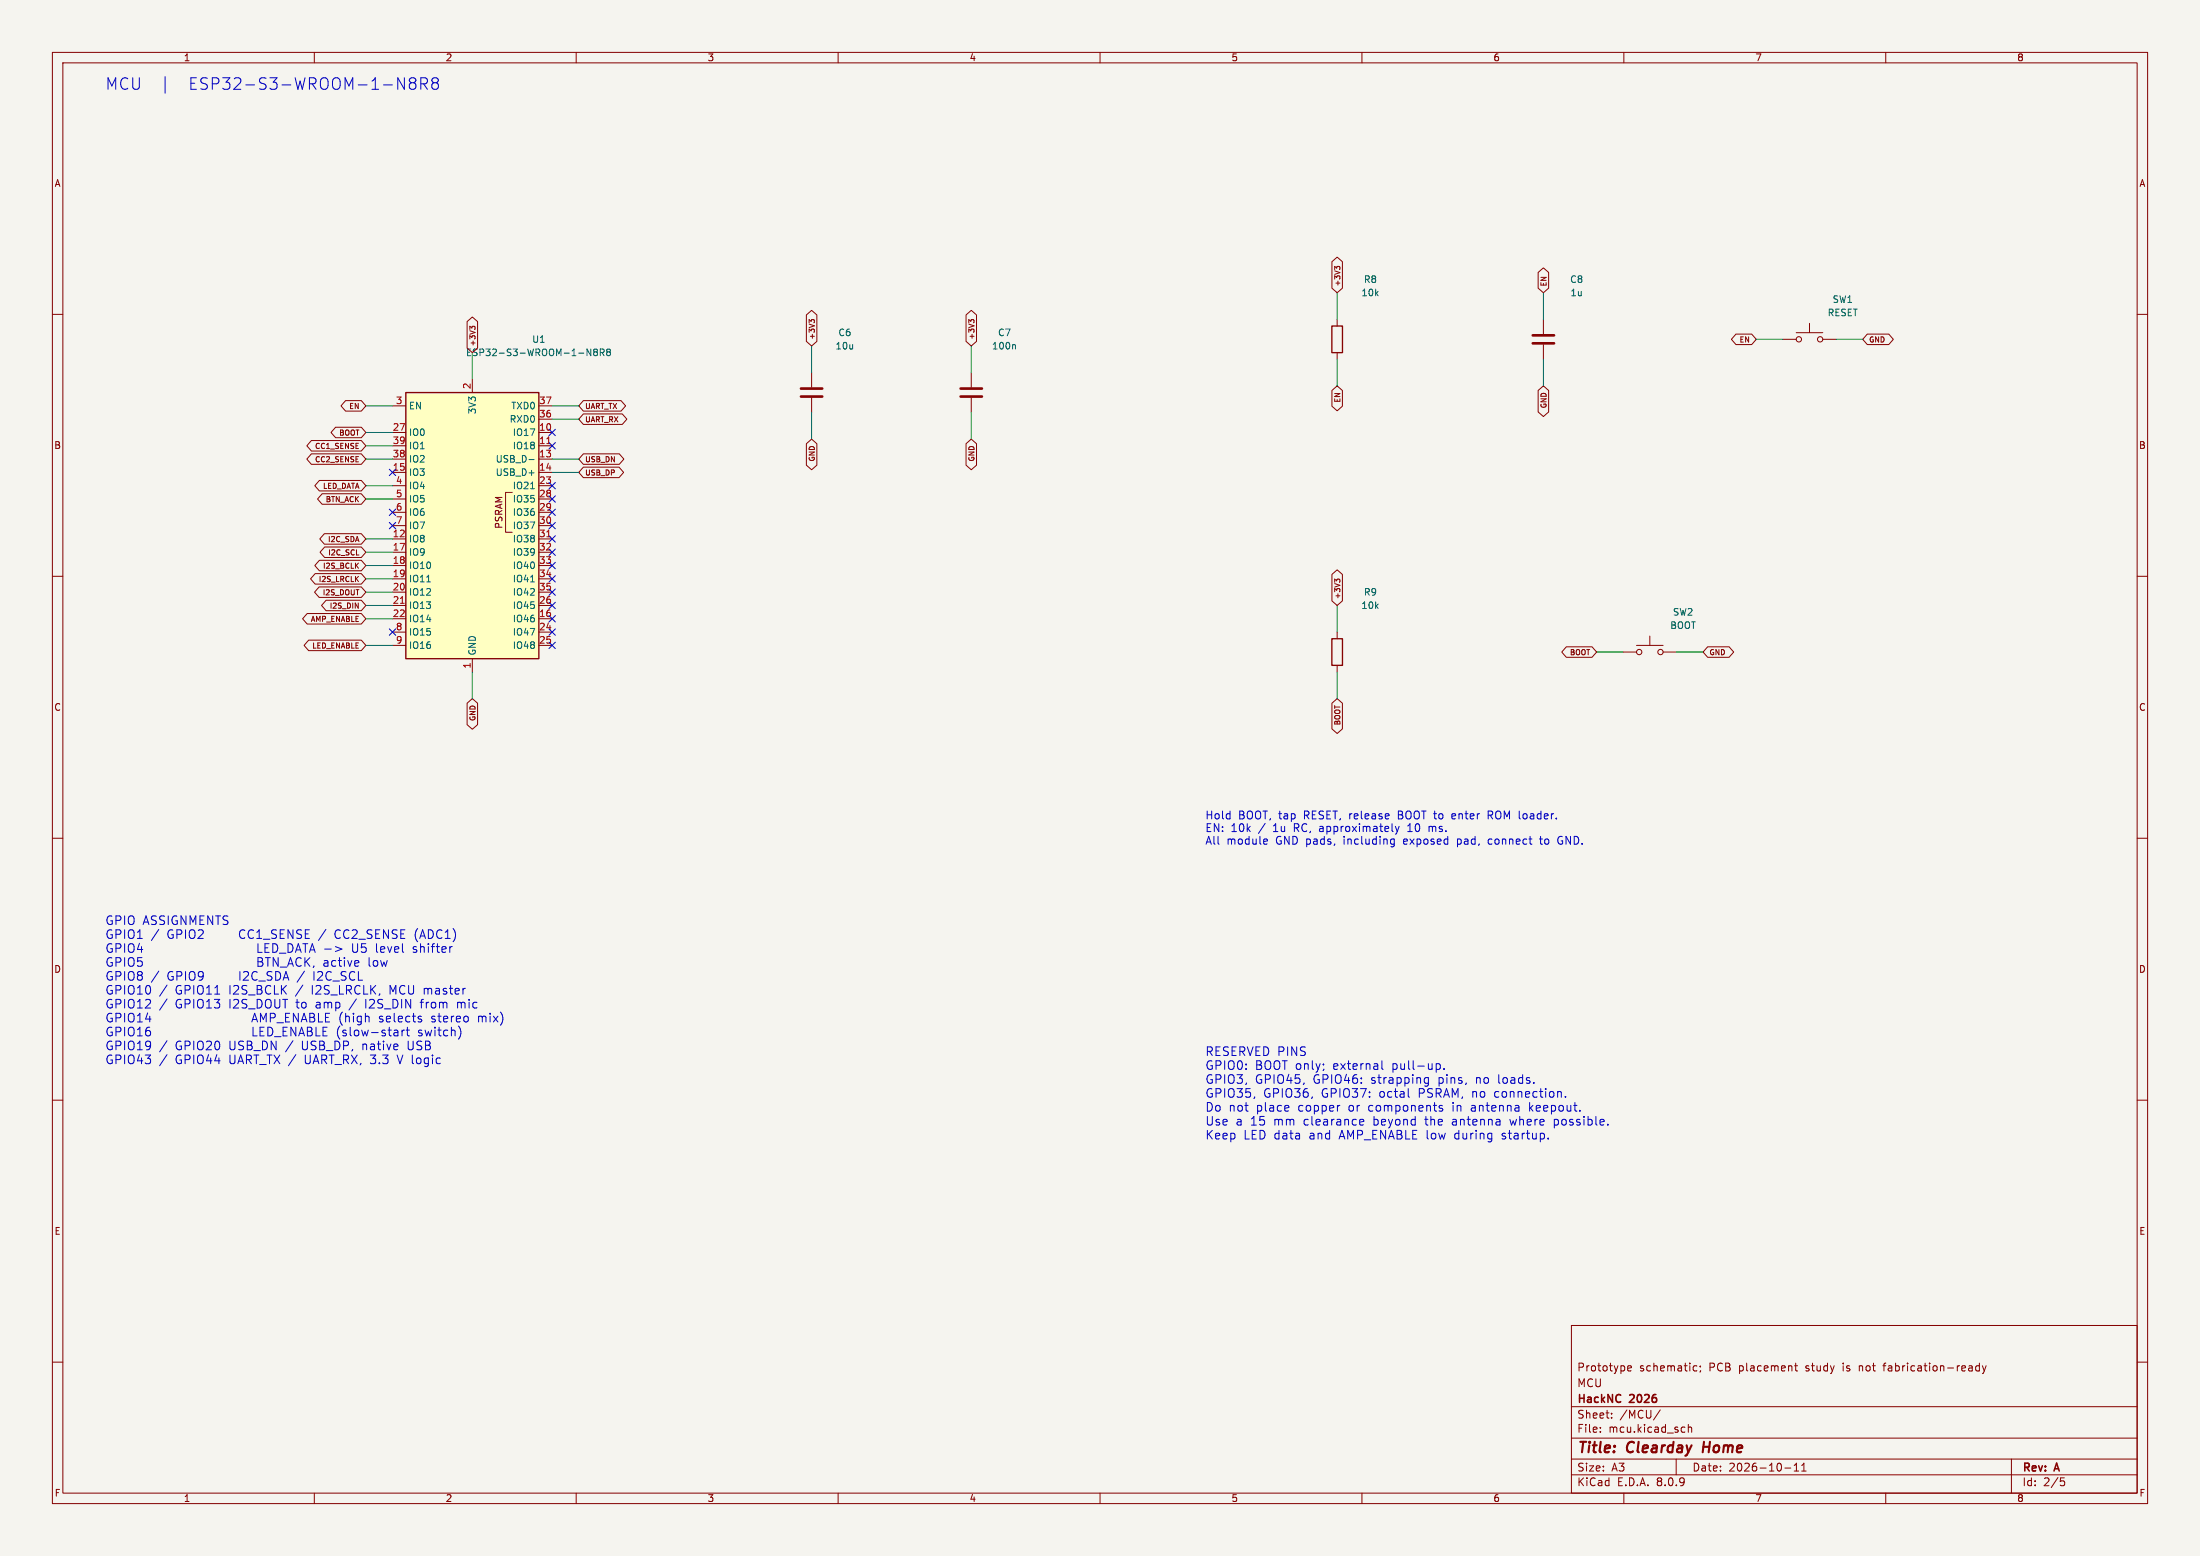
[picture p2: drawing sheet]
(kicad_sch (version 20231120) (generator "eeschema") (paper "A3")
    (title_block (title "Clearday Home") (date "2026-10-11") (rev "A")
    (company "HackNC 2026") (comment 1 "MCU") (comment 2 "Prototype schematic; PCB placement study is not fabrication-ready"))
    (lib_symbols (symbol "RF_Module:ESP32-S3-WROOM-1" (exclude_from_sim no) (in_bom yes) (on_board yes) (property "Reference" "U" (at -12.7 26.67 0) (effects (font (size 1.27 1.27)))) (property "Value" "ESP32-S3-WROOM-1" (at 12.7 26.67 0) (effects (font (size 1.27 1.27)))) (property "Footprint" "RF_Module:ESP32-S3-WROOM-1" (at 0 2.54 0) (effects (font (size 1.27 1.27)) (hide yes))) (property "Datasheet" "https://www.espressif.com/sites/default/files/documentation/esp32-s3-wroom-1_wroom-1u_datasheet_en.pdf" (at 0 0 0) (effects (font (size 1.27 1.27)) (hide yes))) (property "Description" "RF Module, ESP32-S3 SoC, Wi-Fi 802.11b/g/n, Bluetooth, BLE, 32-bit, 3.3V, onboard antenna, SMD" (at 0 0 0) (effects (font (size 1.27 1.27)) (hide yes))) (property "ki_keywords" "RF Radio BT ESP ESP32-S3 Espressif onboard PCB antenna" (at 0 0 0) (effects (font (size 1.27 1.27)) (hide yes))) (property "ki_fp_filters" "ESP32?S3?WROOM?1*" (at 0 0 0) (effects (font (size 1.27 1.27)) (hide yes))) (symbol "ESP32-S3-WROOM-1_0_0" (rectangle (start -12.7 25.4) (end 12.7 -25.4) (stroke (width 0.254) (type default)) (fill (type background))) (text "PSRAM" (at 5.08 2.54 900) (effects (font (size 1.27 1.27))))) (symbol "ESP32-S3-WROOM-1_0_1" (polyline (pts (xy 7.62 -1.27) (xy 6.35 -1.27) (xy 6.35 6.35) (xy 7.62 6.35)) (stroke (width 0) (type default)) (fill (type none)))) (symbol "ESP32-S3-WROOM-1_1_1" (pin power_in line (at 0 -27.94 90) (length 2.54) (name "GND" (effects (font (size 1.27 1.27)))) (number "1" (effects (font (size 1.27 1.27))))) (pin bidirectional line (at 15.24 17.78 180) (length 2.54) (name "IO17" (effects (font (size 1.27 1.27)))) (number "10" (effects (font (size 1.27 1.27))))) (pin bidirectional line (at 15.24 15.24 180) (length 2.54) (name "IO18" (effects (font (size 1.27 1.27)))) (number "11" (effects (font (size 1.27 1.27))))) (pin bidirectional line (at -15.24 -2.54 0) (length 2.54) (name "IO8" (effects (font (size 1.27 1.27)))) (number "12" (effects (font (size 1.27 1.27))))) (pin bidirectional line (at 15.24 12.7 180) (length 2.54) (name "USB_D-" (effects (font (size 1.27 1.27)))) (number "13" (effects (font (size 1.27 1.27)))) (alternate IO19 bidirectional line)) (pin bidirectional line (at 15.24 10.16 180) (length 2.54) (name "USB_D+" (effects (font (size 1.27 1.27)))) (number "14" (effects (font (size 1.27 1.27)))) (alternate IO20 bidirectional line)) (pin bidirectional line (at -15.24 10.16 0) (length 2.54) (name "IO3" (effects (font (size 1.27 1.27)))) (number "15" (effects (font (size 1.27 1.27))))) (pin bidirectional line (at 15.24 -17.78 180) (length 2.54) (name "IO46" (effects (font (size 1.27 1.27)))) (number "16" (effects (font (size 1.27 1.27))))) (pin bidirectional line (at -15.24 -5.08 0) (length 2.54) (name "IO9" (effects (font (size 1.27 1.27)))) (number "17" (effects (font (size 1.27 1.27))))) (pin bidirectional line (at -15.24 -7.62 0) (length 2.54) (name "IO10" (effects (font (size 1.27 1.27)))) (number "18" (effects (font (size 1.27 1.27))))) (pin bidirectional line (at -15.24 -10.16 0) (length 2.54) (name "IO11" (effects (font (size 1.27 1.27)))) (number "19" (effects (font (size 1.27 1.27))))) (pin power_in line (at 0 27.94 270) (length 2.54) (name "3V3" (effects (font (size 1.27 1.27)))) (number "2" (effects (font (size 1.27 1.27))))) (pin bidirectional line (at -15.24 -12.7 0) (length 2.54) (name "IO12" (effects (font (size 1.27 1.27)))) (number "20" (effects (font (size 1.27 1.27))))) (pin bidirectional line (at -15.24 -15.24 0) (length 2.54) (name "IO13" (effects (font (size 1.27 1.27)))) (number "21" (effects (font (size 1.27 1.27))))) (pin bidirectional line (at -15.24 -17.78 0) (length 2.54) (name "IO14" (effects (font (size 1.27 1.27)))) (number "22" (effects (font (size 1.27 1.27))))) (pin bidirectional line (at 15.24 7.62 180) (length 2.54) (name "IO21" (effects (font (size 1.27 1.27)))) (number "23" (effects (font (size 1.27 1.27))))) (pin bidirectional line (at 15.24 -20.32 180) (length 2.54) (name "IO47" (effects (font (size 1.27 1.27)))) (number "24" (effects (font (size 1.27 1.27))))) (pin bidirectional line (at 15.24 -22.86 180) (length 2.54) (name "IO48" (effects (font (size 1.27 1.27)))) (number "25" (effects (font (size 1.27 1.27))))) (pin bidirectional line (at 15.24 -15.24 180) (length 2.54) (name "IO45" (effects (font (size 1.27 1.27)))) (number "26" (effects (font (size 1.27 1.27))))) (pin bidirectional line (at -15.24 17.78 0) (length 2.54) (name "IO0" (effects (font (size 1.27 1.27)))) (number "27" (effects (font (size 1.27 1.27))))) (pin bidirectional line (at 15.24 5.08 180) (length 2.54) (name "IO35" (effects (font (size 1.27 1.27)))) (number "28" (effects (font (size 1.27 1.27))))) (pin bidirectional line (at 15.24 2.54 180) (length 2.54) (name "IO36" (effects (font (size 1.27 1.27)))) (number "29" (effects (font (size 1.27 1.27))))) (pin input line (at -15.24 22.86 0) (length 2.54) (name "EN" (effects (font (size 1.27 1.27)))) (number "3" (effects (font (size 1.27 1.27))))) (pin bidirectional line (at 15.24 0 180) (length 2.54) (name "IO37" (effects (font (size 1.27 1.27)))) (number "30" (effects (font (size 1.27 1.27))))) (pin bidirectional line (at 15.24 -2.54 180) (length 2.54) (name "IO38" (effects (font (size 1.27 1.27)))) (number "31" (effects (font (size 1.27 1.27))))) (pin bidirectional line (at 15.24 -5.08 180) (length 2.54) (name "IO39" (effects (font (size 1.27 1.27)))) (number "32" (effects (font (size 1.27 1.27))))) (pin bidirectional line (at 15.24 -7.62 180) (length 2.54) (name "IO40" (effects (font (size 1.27 1.27)))) (number "33" (effects (font (size 1.27 1.27))))) (pin bidirectional line (at 15.24 -10.16 180) (length 2.54) (name "IO41" (effects (font (size 1.27 1.27)))) (number "34" (effects (font (size 1.27 1.27))))) (pin bidirectional line (at 15.24 -12.7 180) (length 2.54) (name "IO42" (effects (font (size 1.27 1.27)))) (number "35" (effects (font (size 1.27 1.27))))) (pin bidirectional line (at 15.24 20.32 180) (length 2.54) (name "RXD0" (effects (font (size 1.27 1.27)))) (number "36" (effects (font (size 1.27 1.27))))) (pin bidirectional line (at 15.24 22.86 180) (length 2.54) (name "TXD0" (effects (font (size 1.27 1.27)))) (number "37" (effects (font (size 1.27 1.27))))) (pin bidirectional line (at -15.24 12.7 0) (length 2.54) (name "IO2" (effects (font (size 1.27 1.27)))) (number "38" (effects (font (size 1.27 1.27))))) (pin bidirectional line (at -15.24 15.24 0) (length 2.54) (name "IO1" (effects (font (size 1.27 1.27)))) (number "39" (effects (font (size 1.27 1.27))))) (pin bidirectional line (at -15.24 7.62 0) (length 2.54) (name "IO4" (effects (font (size 1.27 1.27)))) (number "4" (effects (font (size 1.27 1.27))))) (pin passive line (at 0 -27.94 90) (length 2.54) hide (name "GND" (effects (font (size 1.27 1.27)))) (number "40" (effects (font (size 1.27 1.27))))) (pin passive line (at 0 -27.94 90) (length 2.54) hide (name "GND" (effects (font (size 1.27 1.27)))) (number "41" (effects (font (size 1.27 1.27))))) (pin bidirectional line (at -15.24 5.08 0) (length 2.54) (name "IO5" (effects (font (size 1.27 1.27)))) (number "5" (effects (font (size 1.27 1.27))))) (pin bidirectional line (at -15.24 2.54 0) (length 2.54) (name "IO6" (effects (font (size 1.27 1.27)))) (number "6" (effects (font (size 1.27 1.27))))) (pin bidirectional line (at -15.24 0 0) (length 2.54) (name "IO7" (effects (font (size 1.27 1.27)))) (number "7" (effects (font (size 1.27 1.27))))) (pin bidirectional line (at -15.24 -20.32 0) (length 2.54) (name "IO15" (effects (font (size 1.27 1.27)))) (number "8" (effects (font (size 1.27 1.27))))) (pin bidirectional line (at -15.24 -22.86 0) (length 2.54) (name "IO16" (effects (font (size 1.27 1.27)))) (number "9" (effects (font (size 1.27 1.27))))))) (symbol "Device:C" (pin_numbers hide) (pin_names (offset 0.254)) (exclude_from_sim no) (in_bom yes) (on_board yes) (property "Reference" "C" (at 0.635 2.54 0) (effects (font (size 1.27 1.27)) (justify left))) (property "Value" "C" (at 0.635 -2.54 0) (effects (font (size 1.27 1.27)) (justify left))) (property "Footprint" "" (at 0.9652 -3.81 0) (effects (font (size 1.27 1.27)) (hide yes))) (property "Datasheet" "~" (at 0 0 0) (effects (font (size 1.27 1.27)) (hide yes))) (property "Description" "Unpolarized capacitor" (at 0 0 0) (effects (font (size 1.27 1.27)) (hide yes))) (property "ki_keywords" "cap capacitor" (at 0 0 0) (effects (font (size 1.27 1.27)) (hide yes))) (property "ki_fp_filters" "C_*" (at 0 0 0) (effects (font (size 1.27 1.27)) (hide yes))) (symbol "C_0_1" (polyline (pts (xy -2.032 -0.762) (xy 2.032 -0.762)) (stroke (width 0.508) (type default)) (fill (type none))) (polyline (pts (xy -2.032 0.762) (xy 2.032 0.762)) (stroke (width 0.508) (type default)) (fill (type none)))) (symbol "C_1_1" (pin passive line (at 0 3.81 270) (length 2.794) (name "~" (effects (font (size 1.27 1.27)))) (number "1" (effects (font (size 1.27 1.27))))) (pin passive line (at 0 -3.81 90) (length 2.794) (name "~" (effects (font (size 1.27 1.27)))) (number "2" (effects (font (size 1.27 1.27))))))) (symbol "Device:R" (pin_numbers hide) (pin_names (offset 0)) (exclude_from_sim no) (in_bom yes) (on_board yes) (property "Reference" "R" (at 2.032 0 90) (effects (font (size 1.27 1.27)))) (property "Value" "R" (at 0 0 90) (effects (font (size 1.27 1.27)))) (property "Footprint" "" (at -1.778 0 90) (effects (font (size 1.27 1.27)) (hide yes))) (property "Datasheet" "~" (at 0 0 0) (effects (font (size 1.27 1.27)) (hide yes))) (property "Description" "Resistor" (at 0 0 0) (effects (font (size 1.27 1.27)) (hide yes))) (property "ki_keywords" "R res resistor" (at 0 0 0) (effects (font (size 1.27 1.27)) (hide yes))) (property "ki_fp_filters" "R_*" (at 0 0 0) (effects (font (size 1.27 1.27)) (hide yes))) (symbol "R_0_1" (rectangle (start -1.016 -2.54) (end 1.016 2.54) (stroke (width 0.254) (type default)) (fill (type none)))) (symbol "R_1_1" (pin passive line (at 0 3.81 270) (length 1.27) (name "~" (effects (font (size 1.27 1.27)))) (number "1" (effects (font (size 1.27 1.27))))) (pin passive line (at 0 -3.81 90) (length 1.27) (name "~" (effects (font (size 1.27 1.27)))) (number "2" (effects (font (size 1.27 1.27))))))) (symbol "Switch:SW_Push" (pin_numbers hide) (pin_names (offset 1.016) hide) (exclude_from_sim no) (in_bom yes) (on_board yes) (property "Reference" "SW" (at 1.27 2.54 0) (effects (font (size 1.27 1.27)) (justify left))) (property "Value" "SW_Push" (at 0 -1.524 0) (effects (font (size 1.27 1.27)))) (property "Footprint" "" (at 0 5.08 0) (effects (font (size 1.27 1.27)) (hide yes))) (property "Datasheet" "~" (at 0 5.08 0) (effects (font (size 1.27 1.27)) (hide yes))) (property "Description" "Push button switch, generic, two pins" (at 0 0 0) (effects (font (size 1.27 1.27)) (hide yes))) (property "ki_keywords" "switch normally-open pushbutton push-button" (at 0 0 0) (effects (font (size 1.27 1.27)) (hide yes))) (symbol "SW_Push_0_1" (circle (center -2.032 0) (radius 0.508) (stroke (width 0) (type default)) (fill (type none))) (polyline (pts (xy 0 1.27) (xy 0 3.048)) (stroke (width 0) (type default)) (fill (type none))) (polyline (pts (xy 2.54 1.27) (xy -2.54 1.27)) (stroke (width 0) (type default)) (fill (type none))) (circle (center 2.032 0) (radius 0.508) (stroke (width 0) (type default)) (fill (type none))) (pin passive line (at -5.08 0 0) (length 2.54) (name "1" (effects (font (size 1.27 1.27)))) (number "1" (effects (font (size 1.27 1.27))))) (pin passive line (at 5.08 0 180) (length 2.54) (name "2" (effects (font (size 1.27 1.27)))) (number "2" (effects (font (size 1.27 1.27))))))))
    (text "MCU  |  ESP32-S3-WROOM-1-N8R8" (at 20 15 0) (effects (font (size 2.2 2.2)) (justify left top))) (symbol (lib_id "RF_Module:ESP32-S3-WROOM-1") (at 90.17 100.33 0) (unit 1) (in_bom yes) (on_board yes) (dnp no)
(property "Reference" "U1" (at 102.87 64.77 0) (effects (font (size 1.27 1.27)) ))
(property "Value" "ESP32-S3-WROOM-1-N8R8" (at 102.87 67.31 0) (effects (font (size 1.27 1.27)) ))
(property "Footprint" "RF_Module:ESP32-S3-WROOM-1" (at 102.87 100.33 0) (effects (font (size 1.27 1.27)) hide))
(property "Datasheet" "https://www.espressif.com/sites/default/files/documentation/esp32-s3-wroom-1_wroom-1u_datasheet_en.pdf" (at 102.87 100.33 0) (effects (font (size 1.27 1.27)) hide))
(property "MPN" "ESP32-S3-WROOM-1-N8R8" (at 102.87 100.33 0) (effects (font (size 1.27 1.27)) hide))
(property "Manufacturer" "Espressif Systems" (at 102.87 100.33 0) (effects (font (size 1.27 1.27)) hide))
(property "Notes" "8 MB flash, 8 MB octal PSRAM; IO35/36/37 reserved" (at 102.87 100.33 0) (effects (font (size 1.27 1.27)) hide))
(pin "1")
(pin "10")
(pin "11")
(pin "12")
(pin "13")
(pin "14")
(pin "15")
(pin "16")
(pin "17")
(pin "18")
(pin "19")
(pin "2")
(pin "20")
(pin "21")
(pin "22")
(pin "23")
(pin "24")
(pin "25")
(pin "26")
(pin "27")
(pin "28")
(pin "29")
(pin "3")
(pin "30")
(pin "31")
(pin "32")
(pin "33")
(pin "34")
(pin "35")
(pin "36")
(pin "37")
(pin "38")
(pin "39")
(pin "4")
(pin "40")
(pin "41")
(pin "5")
(pin "6")
(pin "7")
(pin "8")
(pin "9")) (wire (pts (xy 90.17 128.27) (xy 90.17 133.35)) (stroke (width 0) (type default))) (global_label "GND" (shape bidirectional) (at 90.17 133.35 270) (effects (font (size 1 1)) (justify right)) (property "Intersheetrefs" "${INTERSHEET_REFS}" (at 90.17 133.35 270) (effects (font (size 1 1)) hide))) (no_connect (at 105.41 82.55)) (no_connect (at 105.41 85.09)) (wire (pts (xy 74.93 102.87) (xy 69.85 102.87)) (stroke (width 0) (type default))) (global_label "I2C_SDA" (shape bidirectional) (at 69.85 102.87 180) (effects (font (size 1 1)) (justify right)) (property "Intersheetrefs" "${INTERSHEET_REFS}" (at 69.85 102.87 180) (effects (font (size 1 1)) hide))) (wire (pts (xy 105.41 87.63) (xy 110.49 87.63)) (stroke (width 0) (type default))) (global_label "USB_DN" (shape bidirectional) (at 110.49 87.63 0) (effects (font (size 1 1)) (justify left)) (property "Intersheetrefs" "${INTERSHEET_REFS}" (at 110.49 87.63 0) (effects (font (size 1 1)) hide))) (wire (pts (xy 105.41 90.17) (xy 110.49 90.17)) (stroke (width 0) (type default))) (global_label "USB_DP" (shape bidirectional) (at 110.49 90.17 0) (effects (font (size 1 1)) (justify left)) (property "Intersheetrefs" "${INTERSHEET_REFS}" (at 110.49 90.17 0) (effects (font (size 1 1)) hide))) (no_connect (at 74.93 90.17)) (no_connect (at 105.41 118.11)) (wire (pts (xy 74.93 105.41) (xy 69.85 105.41)) (stroke (width 0) (type default))) (global_label "I2C_SCL" (shape bidirectional) (at 69.85 105.41 180) (effects (font (size 1 1)) (justify right)) (property "Intersheetrefs" "${INTERSHEET_REFS}" (at 69.85 105.41 180) (effects (font (size 1 1)) hide))) (wire (pts (xy 74.93 107.95) (xy 69.85 107.95)) (stroke (width 0) (type default))) (global_label "I2S_BCLK" (shape bidirectional) (at 69.85 107.95 180) (effects (font (size 1 1)) (justify right)) (property "Intersheetrefs" "${INTERSHEET_REFS}" (at 69.85 107.95 180) (effects (font (size 1 1)) hide))) (wire (pts (xy 74.93 110.49) (xy 69.85 110.49)) (stroke (width 0) (type default))) (global_label "I2S_LRCLK" (shape bidirectional) (at 69.85 110.49 180) (effects (font (size 1 1)) (justify right)) (property "Intersheetrefs" "${INTERSHEET_REFS}" (at 69.85 110.49 180) (effects (font (size 1 1)) hide))) (wire (pts (xy 90.17 72.39) (xy 90.17 67.31)) (stroke (width 0) (type default))) (global_label "+3V3" (shape bidirectional) (at 90.17 67.31 90) (effects (font (size 1 1)) (justify left)) (property "Intersheetrefs" "${INTERSHEET_REFS}" (at 90.17 67.31 90) (effects (font (size 1 1)) hide))) (wire (pts (xy 74.93 113.03) (xy 69.85 113.03)) (stroke (width 0) (type default))) (global_label "I2S_DOUT" (shape bidirectional) (at 69.85 113.03 180) (effects (font (size 1 1)) (justify right)) (property "Intersheetrefs" "${INTERSHEET_REFS}" (at 69.85 113.03 180) (effects (font (size 1 1)) hide))) (wire (pts (xy 74.93 115.57) (xy 69.85 115.57)) (stroke (width 0) (type default))) (global_label "I2S_DIN" (shape bidirectional) (at 69.85 115.57 180) (effects (font (size 1 1)) (justify right)) (property "Intersheetrefs" "${INTERSHEET_REFS}" (at 69.85 115.57 180) (effects (font (size 1 1)) hide))) (wire (pts (xy 74.93 118.11) (xy 69.85 118.11)) (stroke (width 0) (type default))) (global_label "AMP_ENABLE" (shape bidirectional) (at 69.85 118.11 180) (effects (font (size 1 1)) (justify right)) (property "Intersheetrefs" "${INTERSHEET_REFS}" (at 69.85 118.11 180) (effects (font (size 1 1)) hide))) (no_connect (at 105.41 92.71)) (no_connect (at 105.41 120.65)) (no_connect (at 105.41 123.19)) (no_connect (at 105.41 115.57)) (wire (pts (xy 74.93 82.55) (xy 69.85 82.55)) (stroke (width 0) (type default))) (global_label "BOOT" (shape bidirectional) (at 69.85 82.55 180) (effects (font (size 1 1)) (justify right)) (property "Intersheetrefs" "${INTERSHEET_REFS}" (at 69.85 82.55 180) (effects (font (size 1 1)) hide))) (no_connect (at 105.41 95.25)) (no_connect (at 105.41 97.79)) (wire (pts (xy 74.93 77.47) (xy 69.85 77.47)) (stroke (width 0) (type default))) (global_label "EN" (shape bidirectional) (at 69.85 77.47 180) (effects (font (size 1 1)) (justify right)) (property "Intersheetrefs" "${INTERSHEET_REFS}" (at 69.85 77.47 180) (effects (font (size 1 1)) hide))) (no_connect (at 105.41 100.33)) (no_connect (at 105.41 102.87)) (no_connect (at 105.41 105.41)) (no_connect (at 105.41 107.95)) (no_connect (at 105.41 110.49)) (no_connect (at 105.41 113.03)) (wire (pts (xy 105.41 80.01) (xy 110.49 80.01)) (stroke (width 0) (type default))) (global_label "UART_RX" (shape bidirectional) (at 110.49 80.01 0) (effects (font (size 1 1)) (justify left)) (property "Intersheetrefs" "${INTERSHEET_REFS}" (at 110.49 80.01 0) (effects (font (size 1 1)) hide))) (wire (pts (xy 105.41 77.47) (xy 110.49 77.47)) (stroke (width 0) (type default))) (global_label "UART_TX" (shape bidirectional) (at 110.49 77.47 0) (effects (font (size 1 1)) (justify left)) (property "Intersheetrefs" "${INTERSHEET_REFS}" (at 110.49 77.47 0) (effects (font (size 1 1)) hide))) (wire (pts (xy 74.93 87.63) (xy 69.85 87.63)) (stroke (width 0) (type default))) (global_label "CC2_SENSE" (shape bidirectional) (at 69.85 87.63 180) (effects (font (size 1 1)) (justify right)) (property "Intersheetrefs" "${INTERSHEET_REFS}" (at 69.85 87.63 180) (effects (font (size 1 1)) hide))) (wire (pts (xy 74.93 85.09) (xy 69.85 85.09)) (stroke (width 0) (type default))) (global_label "CC1_SENSE" (shape bidirectional) (at 69.85 85.09 180) (effects (font (size 1 1)) (justify right)) (property "Intersheetrefs" "${INTERSHEET_REFS}" (at 69.85 85.09 180) (effects (font (size 1 1)) hide))) (wire (pts (xy 74.93 92.71) (xy 69.85 92.71)) (stroke (width 0) (type default))) (global_label "LED_DATA" (shape bidirectional) (at 69.85 92.71 180) (effects (font (size 1 1)) (justify right)) (property "Intersheetrefs" "${INTERSHEET_REFS}" (at 69.85 92.71 180) (effects (font (size 1 1)) hide))) (wire (pts (xy 74.93 95.25) (xy 69.85 95.25)) (stroke (width 0) (type default))) (global_label "BTN_ACK" (shape bidirectional) (at 69.85 95.25 180) (effects (font (size 1 1)) (justify right)) (property "Intersheetrefs" "${INTERSHEET_REFS}" (at 69.85 95.25 180) (effects (font (size 1 1)) hide))) (no_connect (at 74.93 97.79)) (no_connect (at 74.93 100.33)) (no_connect (at 74.93 120.65)) (wire (pts (xy 74.93 123.19) (xy 69.85 123.19)) (stroke (width 0) (type default))) (global_label "LED_ENABLE" (shape bidirectional) (at 69.85 123.19 180) (effects (font (size 1 1)) (justify right)) (property "Intersheetrefs" "${INTERSHEET_REFS}" (at 69.85 123.19 180) (effects (font (size 1 1)) hide))) (symbol (lib_id "Device:C") (at 154.94 74.93 0) (unit 1) (in_bom yes) (on_board yes) (dnp no)
(property "Reference" "C6" (at 161.29 63.50000000000001 0) (effects (font (size 1.27 1.27)) ))
(property "Value" "10u" (at 161.29 66.04 0) (effects (font (size 1.27 1.27)) ))
(property "Footprint" "Capacitor_SMD:C_0805_2012Metric" (at 161.29 74.93 0) (effects (font (size 1.27 1.27)) hide))
(property "Datasheet" "~" (at 161.29 74.93 0) (effects (font (size 1.27 1.27)) hide))
(property "MPN" "GRM21BR61A106KE19L" (at 161.29 74.93 0) (effects (font (size 1.27 1.27)) hide))
(property "Manufacturer" "Murata" (at 161.29 74.93 0) (effects (font (size 1.27 1.27)) hide))
(property "Notes" "10 V X5R" (at 161.29 74.93 0) (effects (font (size 1.27 1.27)) hide))
(pin "1")
(pin "2")) (wire (pts (xy 154.94 71.12) (xy 154.94 66.04)) (stroke (width 0) (type default))) (global_label "+3V3" (shape bidirectional) (at 154.94 66.04 90) (effects (font (size 1 1)) (justify left)) (property "Intersheetrefs" "${INTERSHEET_REFS}" (at 154.94 66.04 90) (effects (font (size 1 1)) hide))) (wire (pts (xy 154.94 78.74) (xy 154.94 83.82)) (stroke (width 0) (type default))) (global_label "GND" (shape bidirectional) (at 154.94 83.82 270) (effects (font (size 1 1)) (justify right)) (property "Intersheetrefs" "${INTERSHEET_REFS}" (at 154.94 83.82 270) (effects (font (size 1 1)) hide))) (symbol (lib_id "Device:C") (at 185.42000000000002 74.93 0) (unit 1) (in_bom yes) (on_board yes) (dnp no)
(property "Reference" "C7" (at 191.77 63.50000000000001 0) (effects (font (size 1.27 1.27)) ))
(property "Value" "100n" (at 191.77 66.04 0) (effects (font (size 1.27 1.27)) ))
(property "Footprint" "Capacitor_SMD:C_0603_1608Metric" (at 191.77 74.93 0) (effects (font (size 1.27 1.27)) hide))
(property "Datasheet" "~" (at 191.77 74.93 0) (effects (font (size 1.27 1.27)) hide))
(property "MPN" "GRM188R71C104KA01D" (at 191.77 74.93 0) (effects (font (size 1.27 1.27)) hide))
(property "Manufacturer" "Murata" (at 191.77 74.93 0) (effects (font (size 1.27 1.27)) hide))
(property "Notes" "16 V X7R" (at 191.77 74.93 0) (effects (font (size 1.27 1.27)) hide))
(pin "1")
(pin "2")) (wire (pts (xy 185.42 71.12) (xy 185.42 66.04)) (stroke (width 0) (type default))) (global_label "+3V3" (shape bidirectional) (at 185.42 66.04 90) (effects (font (size 1 1)) (justify left)) (property "Intersheetrefs" "${INTERSHEET_REFS}" (at 185.42 66.04 90) (effects (font (size 1 1)) hide))) (wire (pts (xy 185.42 78.74) (xy 185.42 83.82)) (stroke (width 0) (type default))) (global_label "GND" (shape bidirectional) (at 185.42 83.82 270) (effects (font (size 1 1)) (justify right)) (property "Intersheetrefs" "${INTERSHEET_REFS}" (at 185.42 83.82 270) (effects (font (size 1 1)) hide))) (symbol (lib_id "Device:R") (at 255.27 64.77 0) (unit 1) (in_bom yes) (on_board yes) (dnp no)
(property "Reference" "R8" (at 261.62 53.339999999999996 0) (effects (font (size 1.27 1.27)) ))
(property "Value" "10k" (at 261.62 55.879999999999995 0) (effects (font (size 1.27 1.27)) ))
(property "Footprint" "Resistor_SMD:R_0603_1608Metric" (at 261.62 64.77 0) (effects (font (size 1.27 1.27)) hide))
(property "Datasheet" "~" (at 261.62 64.77 0) (effects (font (size 1.27 1.27)) hide))
(property "MPN" "RC0603FR-0710KL" (at 261.62 64.77 0) (effects (font (size 1.27 1.27)) hide))
(property "Manufacturer" "Yageo" (at 261.62 64.77 0) (effects (font (size 1.27 1.27)) hide))
(property "Notes" "1%, 0.1 W" (at 261.62 64.77 0) (effects (font (size 1.27 1.27)) hide))
(pin "1")
(pin "2")) (wire (pts (xy 255.27 60.96) (xy 255.27 55.88)) (stroke (width 0) (type default))) (global_label "+3V3" (shape bidirectional) (at 255.27 55.88 90) (effects (font (size 1 1)) (justify left)) (property "Intersheetrefs" "${INTERSHEET_REFS}" (at 255.27 55.88 90) (effects (font (size 1 1)) hide))) (wire (pts (xy 255.27 68.58) (xy 255.27 73.66)) (stroke (width 0) (type default))) (global_label "EN" (shape bidirectional) (at 255.27 73.66 270) (effects (font (size 1 1)) (justify right)) (property "Intersheetrefs" "${INTERSHEET_REFS}" (at 255.27 73.66 270) (effects (font (size 1 1)) hide))) (symbol (lib_id "Device:C") (at 294.64 64.77 0) (unit 1) (in_bom yes) (on_board yes) (dnp no)
(property "Reference" "C8" (at 300.99 53.339999999999996 0) (effects (font (size 1.27 1.27)) ))
(property "Value" "1u" (at 300.99 55.879999999999995 0) (effects (font (size 1.27 1.27)) ))
(property "Footprint" "Capacitor_SMD:C_0603_1608Metric" (at 300.99 64.77 0) (effects (font (size 1.27 1.27)) hide))
(property "Datasheet" "~" (at 300.99 64.77 0) (effects (font (size 1.27 1.27)) hide))
(property "MPN" "GRM188R61A105KA61D" (at 300.99 64.77 0) (effects (font (size 1.27 1.27)) hide))
(property "Manufacturer" "Murata" (at 300.99 64.77 0) (effects (font (size 1.27 1.27)) hide))
(property "Notes" "10 V X5R" (at 300.99 64.77 0) (effects (font (size 1.27 1.27)) hide))
(pin "1")
(pin "2")) (wire (pts (xy 294.64 60.96) (xy 294.64 55.88)) (stroke (width 0) (type default))) (global_label "EN" (shape bidirectional) (at 294.64 55.88 90) (effects (font (size 1 1)) (justify left)) (property "Intersheetrefs" "${INTERSHEET_REFS}" (at 294.64 55.88 90) (effects (font (size 1 1)) hide))) (wire (pts (xy 294.64 68.58) (xy 294.64 73.66)) (stroke (width 0) (type default))) (global_label "GND" (shape bidirectional) (at 294.64 73.66 270) (effects (font (size 1 1)) (justify right)) (property "Intersheetrefs" "${INTERSHEET_REFS}" (at 294.64 73.66 270) (effects (font (size 1 1)) hide))) (symbol (lib_id "Switch:SW_Push") (at 345.44 64.77 0) (unit 1) (in_bom yes) (on_board yes) (dnp no)
(property "Reference" "SW1" (at 351.79 57.15 0) (effects (font (size 1.27 1.27)) ))
(property "Value" "RESET" (at 351.79 59.69 0) (effects (font (size 1.27 1.27)) ))
(property "Footprint" "Button_Switch_SMD:SW_SPST_B3U-1000P" (at 351.79 64.77 0) (effects (font (size 1.27 1.27)) hide))
(property "Datasheet" "~" (at 351.79 64.77 0) (effects (font (size 1.27 1.27)) hide))
(property "MPN" "B3U-1000P" (at 351.79 64.77 0) (effects (font (size 1.27 1.27)) hide))
(property "Manufacturer" "Omron" (at 351.79 64.77 0) (effects (font (size 1.27 1.27)) hide))
(property "Notes" "" (at 351.79 64.77 0) (effects (font (size 1.27 1.27)) hide))
(pin "1")
(pin "2")) (wire (pts (xy 340.36 64.77) (xy 335.28 64.77)) (stroke (width 0) (type default))) (global_label "EN" (shape bidirectional) (at 335.28 64.77 180) (effects (font (size 1 1)) (justify right)) (property "Intersheetrefs" "${INTERSHEET_REFS}" (at 335.28 64.77 180) (effects (font (size 1 1)) hide))) (wire (pts (xy 350.52 64.77) (xy 355.6 64.77)) (stroke (width 0) (type default))) (global_label "GND" (shape bidirectional) (at 355.6 64.77 0) (effects (font (size 1 1)) (justify left)) (property "Intersheetrefs" "${INTERSHEET_REFS}" (at 355.6 64.77 0) (effects (font (size 1 1)) hide))) (symbol (lib_id "Device:R") (at 255.27 124.46000000000001 0) (unit 1) (in_bom yes) (on_board yes) (dnp no)
(property "Reference" "R9" (at 261.62 113.03 0) (effects (font (size 1.27 1.27)) ))
(property "Value" "10k" (at 261.62 115.57000000000001 0) (effects (font (size 1.27 1.27)) ))
(property "Footprint" "Resistor_SMD:R_0603_1608Metric" (at 261.62 124.46000000000001 0) (effects (font (size 1.27 1.27)) hide))
(property "Datasheet" "~" (at 261.62 124.46000000000001 0) (effects (font (size 1.27 1.27)) hide))
(property "MPN" "RC0603FR-0710KL" (at 261.62 124.46000000000001 0) (effects (font (size 1.27 1.27)) hide))
(property "Manufacturer" "Yageo" (at 261.62 124.46000000000001 0) (effects (font (size 1.27 1.27)) hide))
(property "Notes" "1%, 0.1 W" (at 261.62 124.46000000000001 0) (effects (font (size 1.27 1.27)) hide))
(pin "1")
(pin "2")) (wire (pts (xy 255.27 120.65) (xy 255.27 115.57)) (stroke (width 0) (type default))) (global_label "+3V3" (shape bidirectional) (at 255.27 115.57 90) (effects (font (size 1 1)) (justify left)) (property "Intersheetrefs" "${INTERSHEET_REFS}" (at 255.27 115.57 90) (effects (font (size 1 1)) hide))) (wire (pts (xy 255.27 128.27) (xy 255.27 133.35)) (stroke (width 0) (type default))) (global_label "BOOT" (shape bidirectional) (at 255.27 133.35 270) (effects (font (size 1 1)) (justify right)) (property "Intersheetrefs" "${INTERSHEET_REFS}" (at 255.27 133.35 270) (effects (font (size 1 1)) hide))) (symbol (lib_id "Switch:SW_Push") (at 314.96 124.46000000000001 0) (unit 1) (in_bom yes) (on_board yes) (dnp no)
(property "Reference" "SW2" (at 321.31 116.84 0) (effects (font (size 1.27 1.27)) ))
(property "Value" "BOOT" (at 321.31 119.38000000000001 0) (effects (font (size 1.27 1.27)) ))
(property "Footprint" "Button_Switch_SMD:SW_SPST_B3U-1000P" (at 321.31 124.46000000000001 0) (effects (font (size 1.27 1.27)) hide))
(property "Datasheet" "~" (at 321.31 124.46000000000001 0) (effects (font (size 1.27 1.27)) hide))
(property "MPN" "B3U-1000P" (at 321.31 124.46000000000001 0) (effects (font (size 1.27 1.27)) hide))
(property "Manufacturer" "Omron" (at 321.31 124.46000000000001 0) (effects (font (size 1.27 1.27)) hide))
(property "Notes" "" (at 321.31 124.46000000000001 0) (effects (font (size 1.27 1.27)) hide))
(pin "1")
(pin "2")) (wire (pts (xy 309.88 124.46) (xy 304.8 124.46)) (stroke (width 0) (type default))) (global_label "BOOT" (shape bidirectional) (at 304.8 124.46 180) (effects (font (size 1 1)) (justify right)) (property "Intersheetrefs" "${INTERSHEET_REFS}" (at 304.8 124.46 180) (effects (font (size 1 1)) hide))) (wire (pts (xy 320.04 124.46) (xy 325.12 124.46)) (stroke (width 0) (type default))) (global_label "GND" (shape bidirectional) (at 325.12 124.46 0) (effects (font (size 1 1)) (justify left)) (property "Intersheetrefs" "${INTERSHEET_REFS}" (at 325.12 124.46 0) (effects (font (size 1 1)) hide))) (text "Hold BOOT, tap RESET, release BOOT to enter ROM loader.\nEN: 10k / 1u RC, approximately 10 ms.\nAll module GND pads, including exposed pad, connect to GND." (at 230 155 0) (effects (font (size 1.5 1.5)) (justify left top))) (text "GPIO ASSIGNMENTS\nGPIO1 / GPIO2     CC1_SENSE / CC2_SENSE (ADC1)\nGPIO4                 LED_DATA -> U5 level shifter\nGPIO5                 BTN_ACK, active low\nGPIO8 / GPIO9     I2C_SDA / I2C_SCL\nGPIO10 / GPIO11 I2S_BCLK / I2S_LRCLK, MCU master\nGPIO12 / GPIO13 I2S_DOUT to amp / I2S_DIN from mic\nGPIO14               AMP_ENABLE (high selects stereo mix)\nGPIO16               LED_ENABLE (slow-start switch)\nGPIO19 / GPIO20 USB_DN / USB_DP, native USB\nGPIO43 / GPIO44 UART_TX / UART_RX, 3.3 V logic" (at 20 175 0) (effects (font (size 1.65 1.65)) (justify left top))) (text "RESERVED PINS\nGPIO0: BOOT only; external pull-up.\nGPIO3, GPIO45, GPIO46: strapping pins, no loads.\nGPIO35, GPIO36, GPIO37: octal PSRAM, no connection.\nDo not place copper or components in antenna keepout.\nUse a 15 mm clearance beyond the antenna where possible.\nKeep LED data and AMP_ENABLE low during startup." (at 230 200 0) (effects (font (size 1.65 1.65)) (justify left top))))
